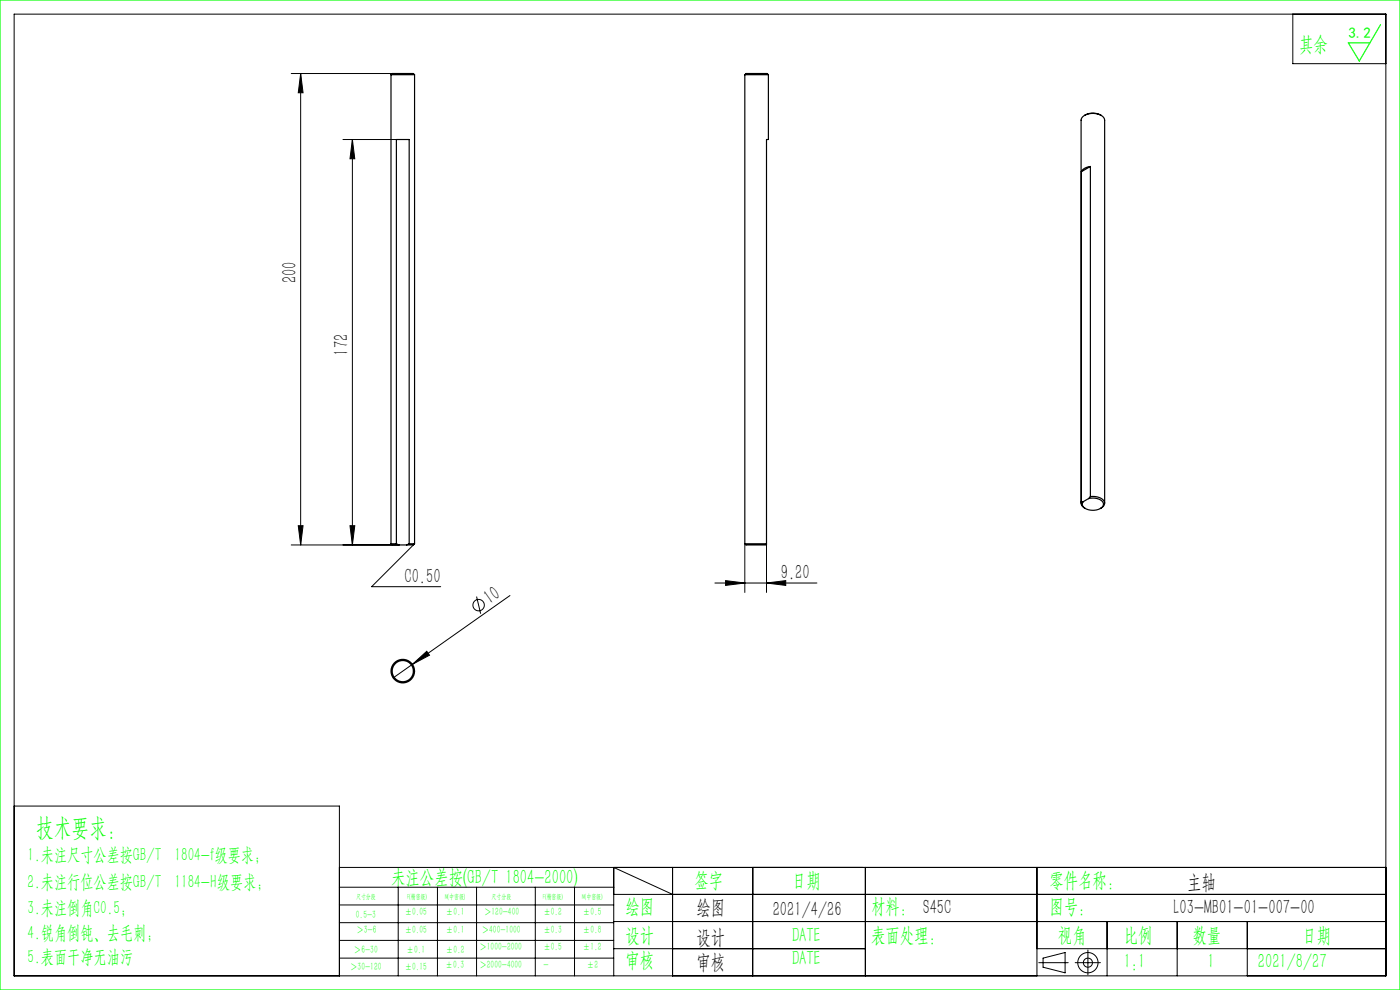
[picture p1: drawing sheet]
<svg xmlns="http://www.w3.org/2000/svg" width="297mm" height="210mm" viewBox="0 0 297 210" stroke-linecap="round" stroke-linejoin="round" font-family="sans-serif">
<g fill="none" stroke="#000" stroke-width=".21">
<path d="M3 3h291v204h-291zM61.8 15.6h21.4M63.8 15.6l.5 4.1h-1zM63.8 15.6v100M274.3 3v10.5h19.7M72.8 29.6h11.3M74.8 29.6l.5 4.1h-1.1zM74.8 29.6v86M61.8 115.6h22.8M63.3 111.5h1l-.5 4.1zM74.2 111.5h1.1l-.5 4.1zM87.7 115.6l-8.9 8.8h14.7"/>
<path d="M158 115.3v10.4M162.6 115.3v10.4M101.1 126.5l.9 3.7M108.2 126.3l-24.8 17.5M151.7 123.7h21.6M153.9 123.2l4.1 .5-4.1 .5zM162.6 123.7l4.1-.5v1zM87.5 140.9l3-2.7 .6 .8zM3 171h69v36M72 184h222M72 188.2h58.2M72 192h58.2"/>
<path d="M72 195.7h58.2M72 199.5h58.2M84.5 188.2v18.8M92.8 188.2v18.8M101.1 188.2v18.8M113.6 188.2v18.8M121.9 188.2v18.8M130.2 189.7h163.8M130.2 195.5h163.8M142.7 189.7l-12.5-5.7v23M142.7 184v23M159.7 184v23"/>
<path d="M183.6 184v23M220 184v23M234.9 195.5v11.5M249.7 195.5v11.5M264.6 195.5v11.5M72 203.2h58.2M130.2 201.2h53.4M220 201.2h74M220.4 204.2h6.2M221.3 203.2l4.7-1.1v4.3l-4.7-1.2zM228.1 204.2h5.3M230.8 201.5v5.3"/>
<circle cx="101.5" cy="128.4" r="1.21"/>
<circle cx="230.8" cy="204.2" r="2.15"/>
<circle cx="230.8" cy="204.2" r=".96"/>
</g>
<path d="M0 0h297v210h-297zM292.9 5.2l-4.5 7.7-2.4-3.8h4.6" fill="none" stroke="#0f0" stroke-width=".25"/>
<g fill="#000">
<path d="M87.5 140.9l3-2.7 .6 .8z"/>
<path d="M63.8 15.6l.5 4.1h-1zM63.3 111.5h1l-.5 4.1zM74.8 29.6l.5 4.1h-1.1zM74.2 111.5h1.1l-.5 4.1z"/>
<path d="M153.9 123.2l4.1 .5-4.1 .5zM162.6 123.7l4.1-.5v1z"/>
</g>
<g fill="none" stroke="#000" stroke-width=".25">
<path d="M82.9 15.8h5M82.9 15.8a1.99 1.99 0 0 1 1.8-.2h3l.2 .2M82.9 15.8v99.5M87.9 15.8v99.5M158 15.8h5M158 15.8a2.28 2.28 0 0 1 1.9-.2h1.2a2.28 2.28 0 0 1 1.9 .2M158 15.8v99.5M163 15.8v13.8h-.4v86h-2.8a2.01 2.01 0 0 1-1.8-.3M229.4 36.4v70M230.1 24.5a3.5 3.5 0 0 1 3.5 0M231.3 35.3a2.27 2.27 0 0 0-1.9 1.1M231.3 35.3v70"/>
<path d="M231.3 35.3l-1.9 1.1M233.6 24.5a3.5 3.5 0 0 0-4.1 .5l-.2 .5v81.2M233.6 24.5l.5 .4 .2 .6v81.2M82.9 115.3h1.2M82.9 115.3a1.8 1.8 0 0 0 1.7 .3M84.1 115.3v-85.7h2.7v85.7M84.1 115.3l.5 .3M84.6 115.6h1.7M86.8 115.3h1.1M86.8 115.3l-.5 .3M87.9 115.3a1.8 1.8 0 0 1-1.6 .3M158 115.3h4.6"/>
<path d="M229.4 106.4a1.2 1.2 0 0 0 .9 1.5M229.8 106.4h-.4M230.9 105.8a2.54 2.54 0 0 1 3.2 1.1 1.75 1.75 0 0 1-2 1.3 2.14 2.14 0 0 1-2.5-1.3l.2-.5M230.9 105.8l-1.1 .6M231.3 105.3a2.79 2.79 0 0 1 3 1.3l-.2 .7-.7 .6M231.3 105.3l-.4 .5"/>
<circle cx="85.4" cy="142.4" r="2.25"/>
<circle cx="85.4" cy="142.4" r="2.5"/>
</g>
<text font-size="5.4" fill="#0f0" x="7.7" y="177.2">技术要求：</text>
<g font-size="4.4" fill="#0f0">
<text x="275.6" y="10.8">其余</text>
<text x="83" y="187.5">未注公差按(GB/T 1804-2000)</text>
<text x="147.3" y="188">签字</text>
<text x="168" y="188">日期</text>
<text x="222.6" y="188">零件名称：</text>
<text x="132.7" y="193.6">绘图</text>
<text x="184.8" y="193.6">材料： S45C</text>
<text x="222.6" y="193.6">图号：</text>
<text x="132.7" y="199.8">设计</text>
<text x="168" y="199.8">DATE</text>
<text x="184.8" y="199.8">表面处理：</text>
<text x="224.4" y="199.8">视角</text>
<text x="238.4" y="199.8">比例</text>
<text x="253" y="199.8">数量</text>
<text x="276.3" y="199.8">日期</text>
<text x="132.7" y="205.1">审核</text>
<text x="168" y="204.6">DATE</text>
<text x="238.4" y="205.3">1:1</text>
<text x="256.2" y="205.3">1</text>
<text x="266.9" y="205.3">2021/8/27</text>
</g>
<g font-size="4.4">
<text x="62.9" y="60.1" transform="rotate(-90 62.9 60.1)">200</text>
<text x="73.9" y="75.4" transform="rotate(-90 73.9 75.4)">172</text>
<text x="85.8" y="123.6">C0.50</text>
<text x="165.6" y="122.8">9.20</text>
<text x="103.9" y="128.3" transform="rotate(-35 103.9 128.3)">10</text>
<text x="251.8" y="188.6">主轴</text>
<text x="147.8" y="194">绘图</text>
<text x="163.9" y="194.3">2021/4/26</text>
<text x="249" y="194">L03-MB01-01-007-00</text>
<text x="147.8" y="200.2">设计</text>
<text x="147.8" y="205.5">审核</text>
</g>
<g font-size="4" fill="#0f0">
<text x="5.9" y="182.6">1.未注尺寸公差按GB/T 1804-f级要求；</text>
<text x="5.9" y="188.4">2.未注行位公差按GB/T 1184-H级要求；</text>
<text x="5.9" y="193.9">3.未注倒角C0.5；</text>
<text x="5.9" y="199.2">4.锐角倒钝、去毛刺；</text>
<text x="5.9" y="204.2">5.表面干净无油污</text>
</g>
<text font-size="3.2" fill="#0f0" x="286.1" y="8">3.2</text>
<g font-size="2.3" fill="#0f0">
<text x="75.5" y="194.7">0.5-3</text>
<text x="75.6" y="198">＞3-6</text>
<text x="85.9" y="194.2">±0.05</text>
<text x="85.9" y="198">±0.05</text>
<text x="94.6" y="194.2">±0.1</text>
<text x="94.6" y="198">±0.1</text>
<text x="102.2" y="198">＞400-1000</text>
<text x="102.7" y="194.2">＞120-400</text>
<text x="115.3" y="194.2">±0.2</text>
<text x="115.3" y="198">±0.3</text>
<text x="123.7" y="194.2">±0.5</text>
<text x="123.7" y="198">±0.8</text>
<text x="75.1" y="202.2">＞6-30</text>
<text x="86.3" y="202.2">±0.1</text>
<text x="94.6" y="202.2">±0.2</text>
<text x="101.7" y="201.6">＞1000-2000</text>
<text x="115.3" y="201.6">±0.5</text>
<text x="123.7" y="201.6">±1.2</text>
<text x="74.3" y="205.8">＞30-120</text>
<text x="85.9" y="205.8">±0.15</text>
<text x="94.5" y="205.4">±0.3</text>
<text x="101.7" y="205.4">＞2000-4000</text>
<text x="115.3" y="205.4">-</text>
<text x="124.5" y="205.4">±2</text>
</g>
<g font-size="1.5" fill="#0f0">
<text x="75.5" y="190.6">尺寸分段</text>
<text x="86.4" y="190.6">F(精密级)</text>
<text x="94.4" y="190.6">M(中密级)</text>
<text x="104.3" y="190.6">尺寸分段</text>
<text x="115.2" y="190.6">F(精密级)</text>
<text x="123.5" y="190.6">M(中密级)</text>
</g>
</svg>
